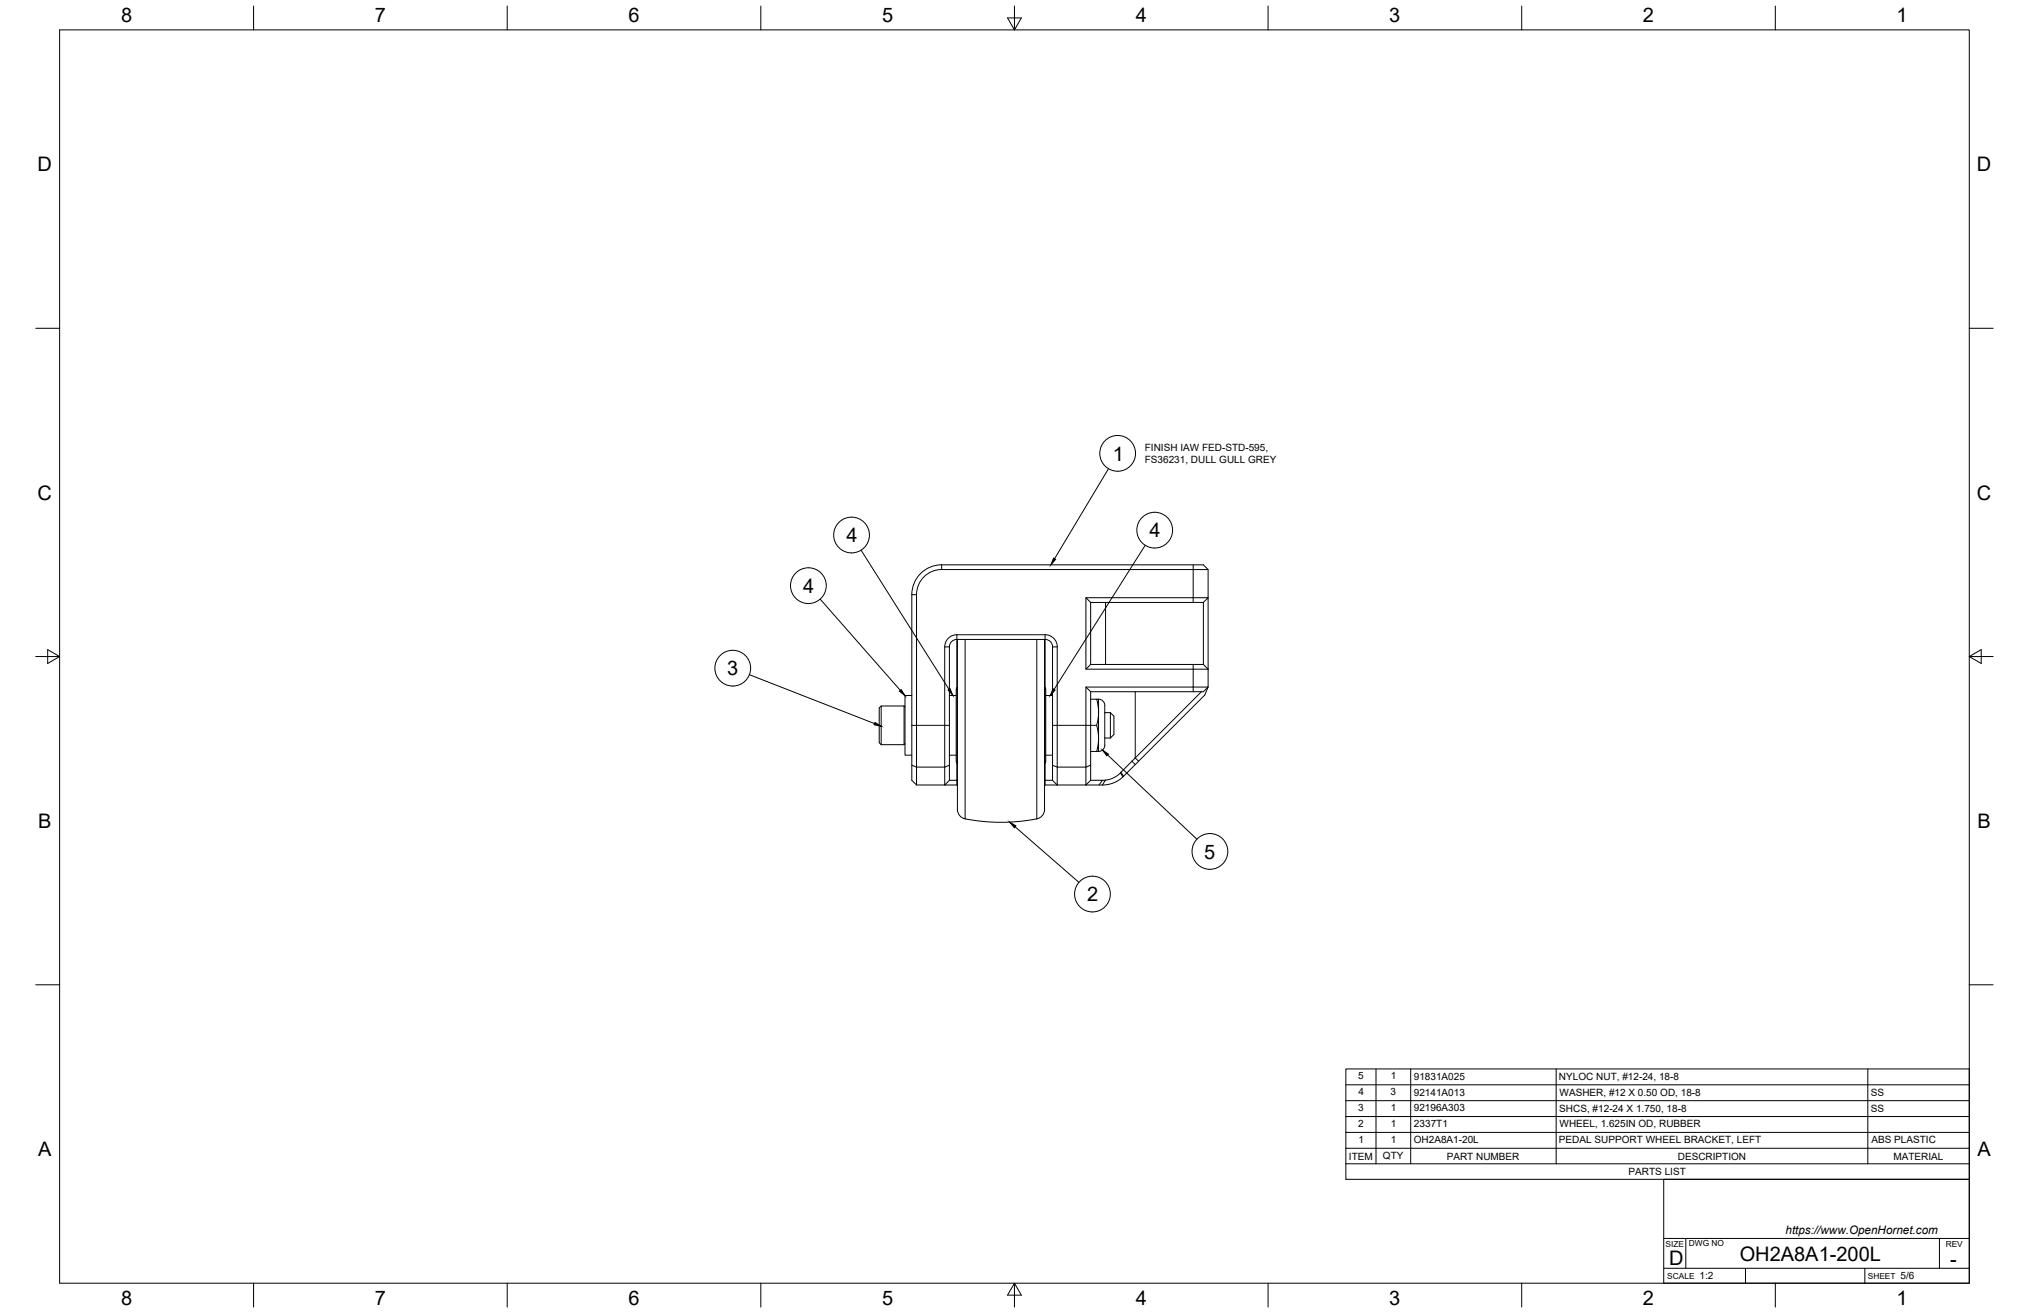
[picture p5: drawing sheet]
<svg xmlns="http://www.w3.org/2000/svg" width="864mm" height="559mm" viewBox="0 0 864 559" stroke-linecap="round" stroke-linejoin="round" font-family="sans-serif">
<!-- layer: Visible -->
<g fill="none" stroke="#000" stroke-width=".43">
<path d="M388.1 253.1v79l2 2v-81M390.1 253.1a10.7 10.7 0 0 1 10.7-10.7h113.4v50l-1.4 3.4-34.9 34.8-2.5 1.9-3.2 1.2-2.7 .4h-7.3l2-2v-23.4M462.2 254.4l2 2M464.2 256.4h48M464.2 256.4v26.4M512.2 256.4l2-2h-52v30.4h52l-2-2M512.2 256.4v26.4M514.2 242.4l-2-2h-111.4a12.7 12.7 0 0 0-12.7 12.7M407.3 270.2l37.5-.1a5.2 5.2 0 0 1 5.2 5.2v58.8M407.3 272.1h37.5M407.3 272.1a3.2 3.2 0 0 0-3.2 3.2v56.8M407.3 270.1a5.2 5.2 0 0 0-5.2 5.2v58.8h-12"/>
<path d="M444.5 272.1l.1 65.8a25.8 25.8 0 0 1-.5 8.6l-.9 1.1a5.9 5.9 0 0 1-3.7 1.2 73.2 73.2 0 0 1-30-.8 5.9 5.9 0 0 1-2-5.5l.1-70.4M444.8 272.1a3.2 3.2 0 0 1 3.2 3.2v56.8M388.1 296h-2.9v25.4h2.9M404.1 296h2.9M407.5 292.4l-.2 .2a32.6 32.6 0 0 0-.3 9.5v15.2a20.3 20.3 0 0 0 .3 7.4l.2 .3M444.6 292.4l.5 1.1v30.4l-.5 1.1M445.1 296h2.9M462.2 292.4l2 2M464.2 282.8h48M464.2 294.4h48l2-2h-52v41.7h-12.2M464.2 297.6h2.6M464.2 282.8l-2 2"/>
<path d="M464.2 294.4v14.3M466.8 297.6h.8v22.2h-.8l.8-4.6-.5-5a9.3 9.3 0 0 1 .4-5.1v-3.6zM467.6 297.6l1.6 .5 .8 .9 .2 1.2M511.4 294.4l-35.4 35.3-2.4 1.5-2.6 .8-6.8 .1M375.1 300.5v16.4M375.1 316.9h9.7M384.8 300.5v16.4M384.8 300.5h-9.7l-.9 .8v14.8l.9 .8M384.8 300.5l.4 .4M385.2 316.5l-.4 .4M464.2 319.8h2.6M464.2 308.7h2.6"/>
<path d="M470.2 303.3h2.4l1.5 1.5v7.8l-1.5 1.5M470.2 300.2v16.3a2.78 2.78 0 0 1-2.6 3.3M470.2 314.1h2.4M472.6 303.3v10.8M404.1 332.1h3.4M404.1 332.1l-2 2h5.4M404.1 321.4h2.9M444.6 332.1h3.4l2 2M444.6 334.1h5.4M445.1 321.4h2.9"/>
</g>
<!-- layer: Visible Narrow -->
<g fill="none" stroke="#000" stroke-width=".43">
<path d="M388.1 253.1h2M400.8 240.4v2M470.6 256.4v26.4M507.9 240.4v16M402.1 275.3h2M407.3 270.2v22.5M410.8 272.1v76.4M441.3 272.1v76.4M444.8 270.2v22.5M448 275.3h2M407.3 292.6v32.2M444.8 292.6v32.2"/>
<path d="M483.2 294.4v28.2l1.4 1.4M507.9 282.8v11.6M388.1 308.7h16M448 308.7h16.2M388.1 325.7l2 .8h12l2-.8M407.3 324.7v9.4M444.8 324.7v9.4M448 325.7l2 .8h12.2l2-.8M469.2 332.1l-1.4 2M470.5 332l-1.3 2.1M476.9 328.9l1 1.7M477.1 328.7l1.1 1.7"/>
<path d="M481.8 324l1.4 1.4"/>
</g>
<!-- layer: Border -->
<g fill="none" stroke="#000" stroke-width=".43">
<path d="M25.4 12.7h812.8v533.4h-812.8zM107.9 2.6v10.1M215.9 2.6v10.1M323.8 2.6v10.1M428.8 7.6h5.9l-2.9 5.1zM431.8 2.6v10.1M539.7 2.6v10.1M647.7 2.6v10.1M755.6 2.6v10.1M15.2 139.7h10.2M838.2 139.7h10.1M15.2 279.4h10.2"/>
<path d="M20.3 276.5l5.1 2.9-5.1 3zM838.2 279.4l5.1-2.9v5.9zM838.2 279.4h10.1M15.2 419.1h10.2M838.2 419.1h10.1M107.9 546.1v10.2M215.9 546.1v10.2M323.8 546.1v10.2M431.8 546.1l2.9 5.1h-5.9zM431.8 546.1v10.2M539.7 546.1v10.2M647.7 546.1v10.2"/>
<path d="M755.6 546.1v10.2"/>
</g>
<!-- layer: Parts Lists -->
<path d="M572.8 454.9h265.4v47h-265.4zM585.7 454.9v40.4M600.4 454.9v40.4M662.3 454.9v40.4M795 454.9v40.4M572.8 475.2h265.4M572.8 468.4h265.4M572.8 461.7h265.4M572.8 495.3h265.4M572.8 488.7h265.4M572.8 481.9h265.4" fill="none" stroke="#000" stroke-width=".43"/>
<!-- layer: Titleblock -->
<path d="M708.1 501.9h130.1v44.2h-130.1zM708.1 539.8h130.1M708.1 527.1h130.1M717.5 527.1v12.7M742.9 539.8v6.3M793.7 539.8v6.3M825.5 527.1v12.7" fill="none" stroke="#000" stroke-width=".43"/>
<!-- layer: Balloons -->
<g fill="none" stroke="#000" stroke-width=".43">
<path d="M471.8 199.5l-22.9 38.3M366.5 234.1l37.4 59.3M487.4 232.1l-38.8 61.3M349.1 255l34.1 38.8M319 287.1l53.2 20.9M471.4 321.3l38 35.8M432.1 351.9l27.1 23.6"/>
<circle cx="475.7" cy="192.9" r="7.6"/>
<circle cx="362.4" cy="227.7" r="7.6"/>
<circle cx="491.5" cy="225.6" r="7.6"/>
<circle cx="344.1" cy="249.2" r="7.6"/>
<circle cx="311.9" cy="284.4" r="7.6"/>
<circle cx="515" cy="362.4" r="7.6"/>
<circle cx="465" cy="380.5" r="7.6"/>
</g>
<path d="M448.4 237.5l.9 .5-2 2.4zM382.8 294.2l.8-.7 1.6 2.6zM403.5 293.7l.9-.6 1.2 2.9zM448.2 293.1l.9 .6-2.1 2.3zM372.4 307.5l2.7 1.6-3.1-.7zM469.2 319.2l2.6 1.8-.7 .7zM429.7 349.9l2.7 1.6-.7 .8z" fill="#000" stroke="#000" stroke-width=".43"/>
<g font-size="8.5">
<text x="51.6" y="9.4">8</text>
<text x="159.5" y="9.4">7</text>
<text x="267.5" y="9.4">6</text>
<text x="375.4" y="9.3">5</text>
<text x="483.4" y="9.4">4</text>
<text x="591.3" y="9.4">3</text>
<text x="699.3" y="9.4">2</text>
<text x="807.2" y="9.4">1</text>
<text x="16" y="72.9">D</text>
<text x="841.4" y="72.9">D</text>
<text x="473.7" y="196">1</text>
<text x="16" y="212.6">C</text>
<text x="841.4" y="212.6">C</text>
<text x="360.2" y="230.8">4</text>
<text x="489.3" y="228.7">4</text>
<text x="341.8" y="252.3">4</text>
<text x="309.5" y="287.4">3</text>
<text x="16.2" y="352.3">B</text>
<text x="841.7" y="352.3">B</text>
<text x="512.6" y="365.4">5</text>
<text x="462.7" y="383.6">2</text>
<text x="16.2" y="492">A</text>
<text x="841.7" y="492">A</text>
<text x="710.4" y="538.4">D</text>
<text x="740.5" y="536.7">OH2A8A1-200L</text>
<text x="830.1" y="538.8">-</text>
<text x="51.6" y="555.5">8</text>
<text x="159.5" y="555.5">7</text>
<text x="267.5" y="555.5">6</text>
<text x="375.4" y="555.4">5</text>
<text x="483.4" y="555.5">4</text>
<text x="591.3" y="555.5">3</text>
<text x="699.3" y="555.5">2</text>
<text x="807.2" y="555.5">1</text>
</g>
<text font-size="5" x="760" y="525.2">https://www.OpenHornet.com</text>
<g font-size="4.3">
<text x="487.3" y="191.8">FINISH IAW FED-STD-595,</text>
<text x="487.3" y="197">FS36231, DULL GULL GREY</text>
<text x="578.1" y="459.3">5</text>
<text x="592" y="459.3">1</text>
<text x="601.8" y="459.5">91831A025</text>
<text x="663.6" y="459.6">NYLOC NUT, #12-24, 18-8</text>
<text x="578.1" y="466">4</text>
<text x="591.9" y="466">3</text>
<text x="601.8" y="466.3">92141A013</text>
<text x="663.8" y="466.3">WASHER, #12 X 0.50 OD, 18-8</text>
<text x="796.3" y="466.3">SS</text>
<text x="578.1" y="472.8">3</text>
<text x="592" y="472.8">1</text>
<text x="601.8" y="473">92196A303</text>
<text x="663.7" y="473.1">SHCS, #12-24 X 1.750, 18-8</text>
<text x="796.3" y="473.1">SS</text>
<text x="578.1" y="479.5">2</text>
<text x="592" y="479.5">1</text>
<text x="601.8" y="479.8">2337T1</text>
<text x="663.8" y="479.8">WHEEL, 1.625IN OD, RUBBER</text>
<text x="578.2" y="486.3">1</text>
<text x="592" y="486.3">1</text>
<text x="601.7" y="486.6">OH2A8A1-20L</text>
<text x="663.5" y="486.6">PEDAL SUPPORT WHEEL BRACKET, LEFT</text>
<text x="796.5" y="486.6">ABS PLASTIC</text>
<text x="574.1" y="493.5">ITEM</text>
<text x="588.6" y="493.4">QTY</text>
<text x="615.8" y="493.5">PART NUMBER</text>
<text x="714.1" y="493.5">DESCRIPTION</text>
<text x="805.9" y="493.5">MATERIAL</text>
<text x="693.2" y="500.1">PARTS LIST</text>
<text x="723.4" y="544.5">1:2</text>
<text x="809" y="544.5">5/6</text>
</g>
<g font-size="3.5">
<text x="708.9" y="530.9">SIZE</text>
<text x="718.9" y="530.5">DWG NO</text>
<text x="828.2" y="530.9">REV</text>
<text x="709.6" y="544.2">SCALE</text>
<text x="795" y="544.2">SHEET</text>
</g>
</svg>
